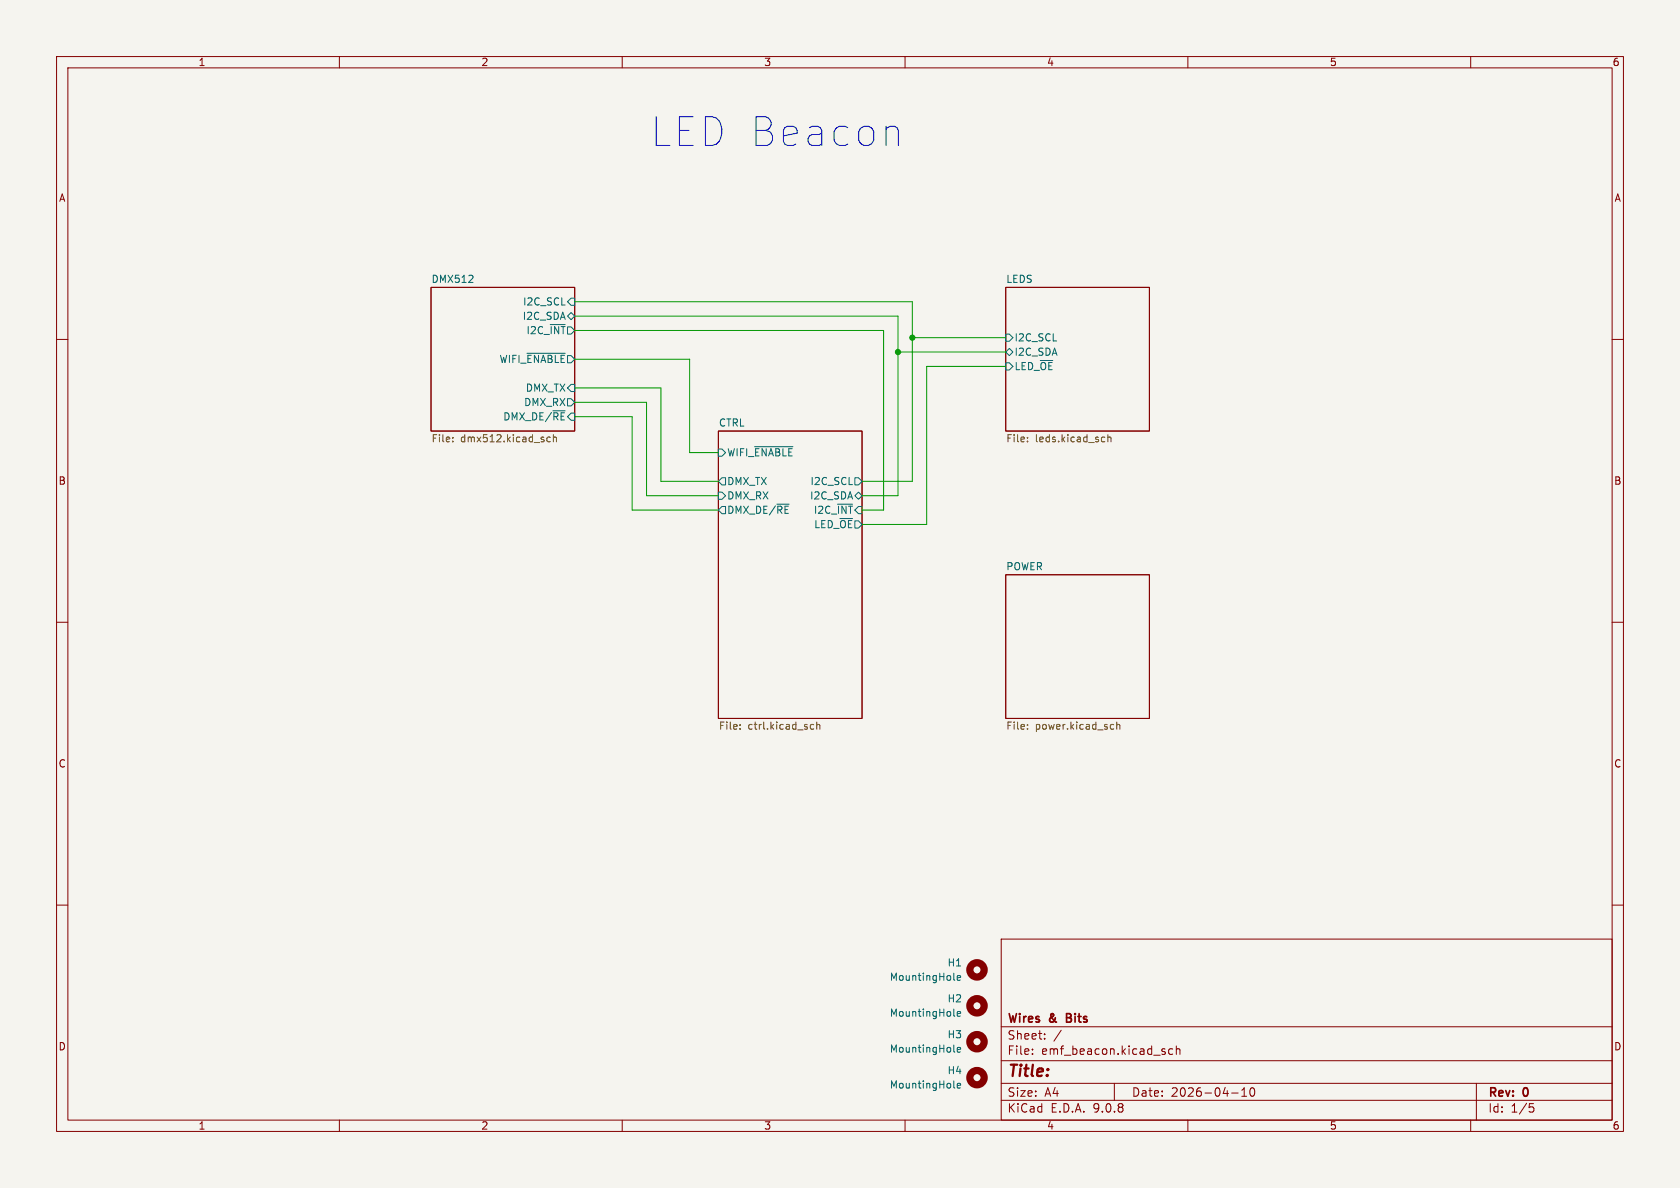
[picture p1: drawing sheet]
<svg xmlns="http://www.w3.org/2000/svg" width="297mm" height="210mm" viewBox="0 0 297 210" stroke-linecap="round" stroke-linejoin="round" font-family="sans-serif">
<path d="M0 0h297v210h-297z" fill="#f5f4ef" stroke="#f5f4ef" stroke-width=".18"/>
<g fill="none" stroke="#840000" stroke-width=".18">
<path d="M10 10h277v190h-277zM12 12h273v186h-273zM60 10v2M110 10v2M160 10v2M210 10v2M260 10v2M76.2 50.8h25.4v25.4h-25.4zM177.8 50.8h25.4v25.4h-25.4zM10 60h2M127 76.2h25.4v50.8h-25.4zM285 60h2"/>
<path d="M10 110h2M177.8 101.6h25.4v25.4h-25.4zM285 110h2M10 160h2M177 166h108v32h-108zM285 160h2M60 198v2M110 198v2M160 198v2M177 194.5h108M177 191.5h108M177 187.5h108"/>
<path d="M177 181.5h108M182.5 186.3v.1M182.5 185.5v.1M184.7 183.6v.1M184.7 182.8v.1M187.6 182.1l-1.3 2M197 191.5v3M207.3 185.5l-.4-.1-.3 .3v.4l.1 .2h.6M208 185.5l.2-.1 .3 .1 .1 .9M208 184.9v1.5M210 198v2M217.7 193.2h1.2"/>
<path d="M219.5 193.8h.9M219.5 192.7l.5-.4v1.5M221.1 192.4l.2-.1a.81 .81 0 0 1 .6 .6 .81 .81 0 0 1-.3 .8l-.1 .1a.81 .81 0 0 1-.4-1.4zM260 198v2M261 191.5v6.5M270.4 195.1h.7M270.5 195.7h.4l.3 .3-.2 .5-.5 .1"/>
</g>
<path d="M188.6 179.9h.5M189.1 179.2h-.5v1.5h.5" fill="none" stroke="#840000" stroke-width=".3"/>
<g fill="none" stroke="#006464" stroke-width=".18">
<path d="M82.8 49.9h.8M83.6 48.8v.4M100.3 55.9l.7-.7 .6 .7-.6 .6zM100.3 53.3l.7-.6h.6v1.3h-.6zM177.8 59.1h.6l.7 .6-.7 .6h-.6zM93.2 62.5h6.7M100.3 70.5h.7l.6 .6-.6 .7h-.7zM101 67.9h.6v1.3h-.6l-.7-.6zM127 79.4h.6l.7 .6-.7 .6h-.6zM133.4 79h6.8M177.8 62.2l.6-.6 .7 .6-.7 .7zM177.8 64.1h.6l.7 .7-.7 .6h-.6z"/>
<path d="M127 87h.6l.7 .6-.7 .7h-.6zM127.6 89.5h.7v1.3h-.7l-.6-.6zM127.6 84.5h.7v1.2h-.7l-.6-.6zM151.1 84.5h.7l.6 .6-.6 .6h-.7zM151.1 87.6l.7-.6 .6 .6-.6 .7zM168.6 173.1l.2 .2M168.6 179.5l.2 .1M169.2 172.9l.6-.1v-.3h-.4l-.2 .1 .1 .6h.5M169.2 179.2l.6-.1v-.2l-.4-.1-.2 .2 .1 .6h.5M168.6 192.2l.2 .1M168.6 185.8l.2 .2M169.2 191.9l.6-.1v-.2l-.4-.1-.2 .2 .1 .6h.5"/>
<path d="M169.2 185.6l.6-.1v-.3h-.4l-.2 .1 .1 .6h.5"/>
</g>
<g fill="none" stroke="#725600" stroke-width=".18">
<path d="M80 78v.1M80 77.3v.1M97.3 77.3h-.4l-.2 .2 .1 .5h.5M97.8 77.4l.2-.1h.3l.1 .8M97.8 76.8v1.3M181.6 78v.1M181.6 77.3v.1M195 77.3h.3M195.3 78l-.3 .1M195.9 77.4l.1-.1h.3l.1 .8M195.9 76.8v1.3M130.8 128.8v.1"/>
<path d="M130.8 128.1v.1M143.4 128.8h.5M143.4 128.1h.5M144.4 128.2l.2-.1h.3v.8M144.4 127.6v1.3M181.6 128.8v.1M181.6 128.1v.1M196.5 128.1h.4M196.9 128.8l-.4 .1M197.4 128.2l.2-.1h.3l.1 .8M197.4 127.6v1.3"/>
</g>
<g fill="none" stroke="#840000" stroke-width="1.3">
<circle cx="172.7" cy="171.4" r="1.27"/>
<circle cx="172.7" cy="177.8" r="1.27"/>
<circle cx="172.7" cy="190.5" r="1.27"/>
<circle cx="172.7" cy="184.1" r="1.27"/>
</g>
<path d="M101.6 53.3h59.7v31.8h-8.9M101.6 58.4h54.6v31.8h-3.8M101.6 55.9h57.1v31.7h-6.3M161.3 59.7h16.5M101.6 73.7h10.2v16.5h15.2M101.6 63.5h20.3v16.5h5.1M101.6 68.6h15.2v16.5h10.2M101.6 71.1h12.7v16.5h12.7M158.7 62.2h19.1M177.8 64.8h-14v27.9h-11.4" fill="none" stroke="#009600" stroke-width=".18"/>
<path d="M158.1 22.3l.5 .3 .2 .5v2.6" fill="none" stroke="#0000c2" stroke-width=".18"/>
<g fill="#009600" stroke="#009600" stroke-width=".18">
<circle cx="161.3" cy="59.7" r=".46"/>
<circle cx="158.7" cy="62.2" r=".46"/>
</g>
<text font-size="7.1" fill="#0000c2" x="115.1" y="26.1">LED Beacon</text>
<text font-size="2.8" fill="#840000" x="178" y="190.9">Title:</text>
<g font-size="2.1" fill="#840000">
<text x="178" y="184">Sheet:</text>
<text x="178" y="181.2">Wires</text>
<text x="185.6" y="181.2">&amp;</text>
<text x="189.2" y="181.2">Bits</text>
<text x="178" y="186.7">File:</text>
<text x="184.1" y="186.7">emf_beacon.kicad_sch</text>
<text x="178" y="196.9">KiCad</text>
<text x="178" y="194.1">Size:</text>
<text x="184.7" y="194.1">A4</text>
<text x="185.7" y="196.9">E.D.A.</text>
<text x="193.3" y="196.9">9.0.8</text>
<text x="200" y="194.1">Date:</text>
<text x="207" y="194.1">2026-04-10</text>
<text x="263" y="194.3">Rev:</text>
<text x="263" y="196.9">Id:</text>
<text x="267.1" y="196.9">1/5</text>
<text x="269.4" y="194.3">0</text>
</g>
<g font-size="1.8" fill="#840000">
<text x="35" y="11.9">1</text>
<text x="85" y="11.9">2</text>
<text x="135" y="11.9">3</text>
<text x="185" y="11.9">4</text>
<text x="235" y="11.9">5</text>
<text x="285" y="11.9">6</text>
<text x="10.3" y="35.9">A</text>
<text x="285.3" y="35.9">A</text>
<text x="10.3" y="85.9">B</text>
<text x="285.3" y="85.9">B</text>
<text x="10.3" y="135.9">C</text>
<text x="285.3" y="135.9">C</text>
<text x="10.3" y="185.9">D</text>
<text x="285.3" y="185.9">D</text>
<text x="35" y="199.9">1</text>
<text x="85" y="199.9">2</text>
<text x="135" y="199.9">3</text>
<text x="185" y="199.9">4</text>
<text x="235" y="199.9">5</text>
<text x="285" y="199.9">6</text>
</g>
<g font-size="1.8" fill="#006464">
<text x="76.2" y="50.1">DMX512</text>
<text x="177.8" y="50.1">LEDS</text>
<text x="92.3" y="56.7">I2C_SDA</text>
<text x="92.4" y="54.2">I2C_SCL</text>
<text x="93" y="59.3">I2C_~{INT}</text>
<text x="88.2" y="64.4">WIFI_~{ENABLE}</text>
<text x="179.3" y="60.6">I2C_SCL</text>
<text x="179.3" y="63.1">I2C_SDA</text>
<text x="179.3" y="65.6">LED_~{OE}</text>
<text x="92.6" y="72">DMX_RX</text>
<text x="92.9" y="69.4">DMX_TX</text>
<text x="88.9" y="74.5">DMX_DE/~{RE}</text>
<text x="127" y="75.5">CTRL</text>
<text x="128.5" y="80.9">WIFI_~{ENABLE}</text>
<text x="128.5" y="88.5">DMX_RX</text>
<text x="128.5" y="86">DMX_TX</text>
<text x="143.1" y="88.5">I2C_SDA</text>
<text x="143.2" y="86">I2C_SCL</text>
<text x="128.5" y="91">DMX_DE/~{RE}</text>
<text x="143.8" y="91">I2C_~{INT}</text>
<text x="143.8" y="93.6">LED_~{OE}</text>
<text x="177.8" y="100.9">POWER</text>
<text x="157.2" y="173.6">MountingHole</text>
<text x="167.4" y="171">H1</text>
<text x="157.2" y="179.9">MountingHole</text>
<text x="167.4" y="177.4">H2</text>
<text x="167.4" y="183.7">H3</text>
<text x="157.2" y="186.3">MountingHole</text>
<text x="167.4" y="190.1">H4</text>
<text x="157.2" y="192.6">MountingHole</text>
</g>
<g font-size="1.8" fill="#725600">
<text x="76.2" y="78.5">File:</text>
<text x="81.4" y="78.5">dmx512.kicad_sch</text>
<text x="177.8" y="78.5">File:</text>
<text x="183" y="78.5">leds.kicad_sch</text>
<text x="127" y="129.3">File:</text>
<text x="132.2" y="129.3">ctrl.kicad_sch</text>
<text x="177.8" y="129.3">File:</text>
<text x="183" y="129.3">power.kicad_sch</text>
</g>
</svg>
